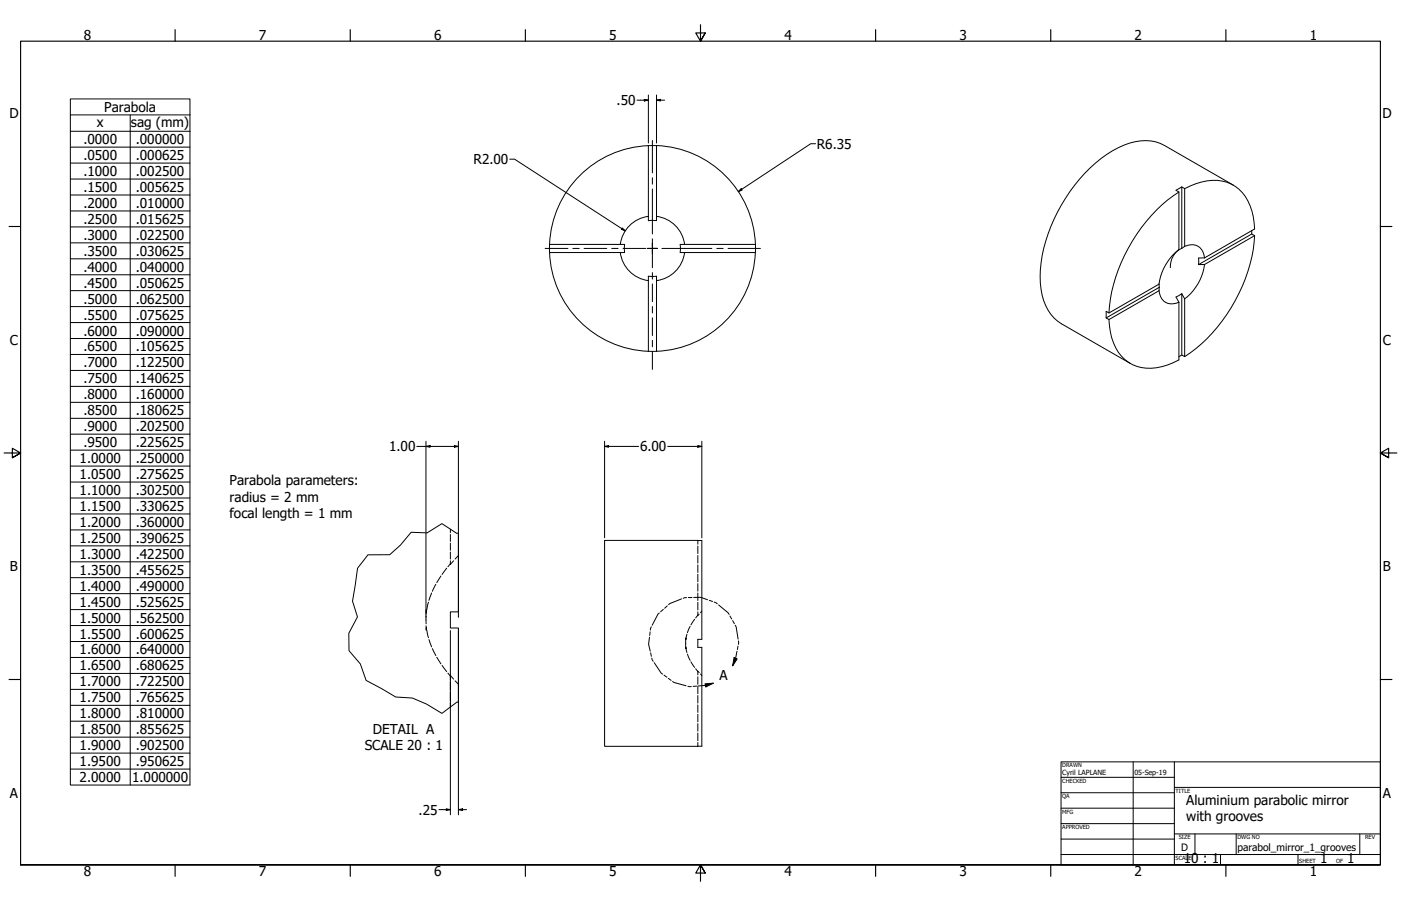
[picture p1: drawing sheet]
<svg xmlns="http://www.w3.org/2000/svg" width="864mm" height="559mm" viewBox="0 0 864 559" stroke-linecap="round" stroke-linejoin="round" font-family="sans-serif">
<!-- layer: Visible (ANSI) -->
<g fill="none" stroke="#000" stroke-width=".62">
<path d="M400 90v46h5v-46M400 90h5M400 90a63 63 0 0 0-61 61M405 90a64 64 0 0 1 61 61M727 118a100 100 0 0 0-43 75M728 115l-3 2 2 1v36a33 33 0 0 0-13 21l-30 18-2-1v4M728 115l2 1v36M728 115v38M730 116a30 30 0 0 1 31-1 31 31 0 0 1 12 26l-30 18M760 114l-42-24a32 32 0 0 0-32 3 99 99 0 0 0-45 78 32 32 0 0 0 13 29l43 24M400 133a20 20 0 0 0-18 18M405 133a20 20 0 0 1 17 18"/>
<path d="M339 151h46v5h-46M339 156a63 63 0 0 0 61 61M339 151v5M382 156a20 20 0 0 0 18 17M422 156a20 20 0 0 1-17 17M466 151h-47v5h47M466 156a63 63 0 0 1-61 61M466 151v5M728 153l-1 1M730 152a8 8 0 0 1 13 7M730 152l-2 1M743 159h-4v4"/>
<path d="M772 142v2M773 145l-1-1-33 19M773 145a100 100 0 0 1-43 75M773 145l-30 18M714 175l1 2M714 179l-30 18-2-1M714 179a8 8 0 0 0 13 7M715 177l-33 19M715 177l-1 2M743 163a32 32 0 0 1-13 21M743 163h-4M727 186v36a30 30 0 0 1-31 1 31 31 0 0 1-12-26"/>
<path d="M728 181v38l2 1v-36M728 181l-3 2 2 3M728 181l2 3M400 217v-47h5v47M400 217h5M728 219l-1 1M283 329v48h-5v10h5v46M373 333h60v61h-3v5h3v61h-60z"/>
</g>
<!-- layer: Visible Narrow (ANSI) -->
<path d="M727 154a13 13 0 0 0-6 11" fill="none" stroke="#000" stroke-width=".62"/>
<!-- layer: Hidden (ANSI) -->
<g fill="none" stroke="#000" stroke-width=".62">
<path d="M278 326v3M278 330v4M278 335v4M430 333v3M430 337v4M272 355l-3 4M275 350l-3 4M278 346v2l2-2M278 340v5M278 348l-2 2M283 343l-2 2M430 343v4"/>
<path d="M430 348v5M430 354v5M430 360v5M263 380v5M263 377v-1v3M264 371l-1 5M266 366l-2 4M269 360l-2 5M430 377v3l1-1M430 366v4M430 372v4M430 379l-1 2"/>
<path d="M433 377l-1 1M263 386v3v-2M263 389l1 4M264 394l2 5M423 395v4M423 400v-1v3M423 391v3M425 386l-1 4M428 382l-2 3M267 400l2 4M269 405l3 4M272 410l3 4"/>
<path d="M276 415l2 2M280 419l-2-2v2M281 420l2 2M424 403l1 4M426 408l2 4M429 412l1 2M430 417v5M431 415l-1-1v2M432 416l1 1M278 420v6M278 427v5M278 433v3"/>
<path d="M430 423v5M430 429v5M430 435v4M430 441v4M430 446v5M430 452v5M430 458v2"/>
</g>
<!-- layer: Break Line (ANSI) -->
<path d="M283 329h-2l-9-6-9 6-10-1-6 8-7 6h-13l-7 8-3 21 3 9-5 11v10l7 9 4 10 18 10 10 1 9 3 9 6 10-7h1" fill="none" stroke="#000" stroke-width=".62"/>
<!-- layer: Detail Boundary (ANSI) -->
<g fill="none" stroke="#000" stroke-width=".62">
<path d="M406 378l-4 8M409 376l-2 1M411 374l-1 1M420 369l-8 4M423 369h-2M424 369h3M428 368h4l4 2M437 370l2 1M440 371l2 1M443 373l6 6M450 380l1 2M400 393v4l1 5"/>
<path d="M401 390l-1 2M402 387l-1 2M452 383l1 2M453 386l2 8M455 399v2M455 395v2M401 403l1 2M402 406l1 2M403 409l5 7M409 416l2 2M412 418l2 2M453 406h1l-2 5z"/>
<path d="M454 402l-1 4-1 5M415 420l8 3M424 423h2M429 423h-2M435 422l5-1-5 3zM440 421l-5 2h-5"/>
</g>
<g fill="#000">
<path d="M453 406h1l-2 5z" fill-rule="evenodd"/>
<path d="M435 422l5-1-5 3z" fill-rule="evenodd"/>
</g>
<!-- layer: Border (ANSI) -->
<g fill="none" stroke="#000" stroke-width=".7">
<path d="M108 18v7M216 18v7M324 18v7M432 15v10l-3-5h6l-3 5 3-5M540 18v7M648 18v7M756 18v7M6 140h7M851 140h7M3 279h10l-5-3v6l5-3-5 3M861 279h-10l5-3v6l-5-3 5 3M6 419h7"/>
<path d="M851 419h7M13 533v-508h838v508h-838h838M108 533v8M216 533v8M324 533v8M435 538l-3-5 3 5h-6l3-5v11M540 533v8M648 533v8M756 533v8"/>
</g>
<!-- layer: Title (ANSI) -->
<g fill="none" stroke="#000" stroke-width=".62">
<path d="M654 470h197v63h-197zM654 479h70M698 470v63M724 470v63M654 489h70M654 498h70M724 486h127M654 508h70M654 518h70M724 514h127M737 514v13M762 514v13"/>
<path d="M838 514v13M654 527h197M752 527v6M800 527v6"/>
</g>
<!-- layer: Symbol (ANSI) -->
<g fill="none" stroke="#000" stroke-width=".62">
<path d="M43 71v-10h74v10M80 71v413M117 71h-74v10M117 71v413h-74v-403M43 81h74M43 91h74M43 101h74M43 110h74M43 120h74M43 130h74M43 140h74M43 150h74"/>
<path d="M43 160h74M43 169h74M43 179h74M43 189h74M43 199h74M43 209h74M43 219h74M43 228h74M43 238h74M43 248h74M43 258h74M43 268h74"/>
<path d="M43 278h74M43 287h74M43 297h74M43 307h74M43 317h74M43 327h74M43 337h74M43 347h74M43 356h74M43 366h74M43 376h74M43 386h74"/>
<path d="M43 396h74M43 406h74M43 415h74M43 425h74M43 435h74M43 445h74M43 455h74M43 465h74M43 474h74"/>
</g>
<!-- layer: Dimension (ANSI) -->
<g fill="none" stroke="#000" stroke-width=".62">
<path d="M400 59v29M405 59v29M393 62h7M397 61l3 1h-3zM405 62l2-1v1zM405 62h5M314 98h3l68 44M503 89h-3l-45 29M457 116v1l-2 1zM384 141l1 1-2-1zM257 275h26M263 275h2v1z"/>
<path d="M263 272v109M280 275h3l-3 1zM283 272v109M373 275h2v1zM373 275h21M373 272v60M412 275h21M430 275h3l-3 1zM433 272v60M278 389v114M283 389v114M271 499h7"/>
<path d="M275 499h3l-3 1zM283 499h2v1zM283 499h5"/>
</g>
<g fill="#000">
<path d="M397 61l3 1h-3z" fill-rule="evenodd"/>
<path d="M405 62l2-1v1z" fill-rule="evenodd"/>
<path d="M457 116v1l-2 1z" fill-rule="evenodd"/>
<path d="M384 141l1 1-2-1z" fill-rule="evenodd"/>
<path d="M263 275h2v1z" fill-rule="evenodd"/>
<path d="M280 275h3l-3 1z" fill-rule="evenodd"/>
<path d="M373 275h2v1z" fill-rule="evenodd"/>
<path d="M430 275h3l-3 1z" fill-rule="evenodd"/>
<path d="M275 499h3l-3 1z" fill-rule="evenodd"/>
<path d="M283 499h2v1z" fill-rule="evenodd"/>
</g>
<!-- layer: Center Mark (ANSI) -->
<path d="M399 153h6M402 150v6" fill="none" stroke="#000" stroke-width=".62"/>
<!-- layer: Centerline (ANSI) -->
<g fill="none" stroke="#000" stroke-width=".62">
<path d="M402 87v20M402 110v4M402 117v27M336 153h14M353 153h4M360 153h14M377 153h4M384 153h14M401 153h4M402 147v4M402 154v11M408 153h31"/>
<path d="M442 153h4M449 153h20M402 168v4M402 175v11M402 189v4M402 196v11M402 210v4M402 217v11"/>
</g>
<g font-size="8.4">
<text x="52" y="24">8</text>
<text x="160" y="24">7</text>
<text x="268" y="24">6</text>
<text x="376" y="24">5</text>
<text x="483" y="24">4</text>
<text x="591" y="24">3</text>
<text x="699" y="24">2</text>
<text x="807" y="24">1</text>
<text x="380" y="65">.50</text>
<text x="64" y="69">Parabola</text>
<text x="6" y="73">D</text>
<text x="852" y="73">D</text>
<text x="60" y="78">x</text>
<text x="81" y="78">sag (mm)</text>
<text x="51" y="89">.0000</text>
<text x="84" y="89">.000000</text>
<text x="504" y="92">R6.35</text>
<text x="51" y="99">.0500</text>
<text x="84" y="99">.000625</text>
<text x="292" y="101">R2.00</text>
<text x="51" y="109">.1000</text>
<text x="84" y="109">.002500</text>
<text x="51" y="118">.1500</text>
<text x="84" y="118">.005625</text>
<text x="51" y="128">.2000</text>
<text x="84" y="128">.010000</text>
<text x="51" y="138">.2500</text>
<text x="84" y="138">.015625</text>
<text x="51" y="148">.3000</text>
<text x="84" y="148">.022500</text>
<text x="51" y="158">.3500</text>
<text x="84" y="158">.030625</text>
<text x="51" y="168">.4000</text>
<text x="84" y="168">.040000</text>
<text x="51" y="177">.4500</text>
<text x="84" y="177">.050625</text>
<text x="51" y="187">.5000</text>
<text x="84" y="187">.062500</text>
<text x="51" y="197">.5500</text>
<text x="84" y="197">.075625</text>
<text x="51" y="207">.6000</text>
<text x="84" y="207">.090000</text>
<text x="6" y="213">C</text>
<text x="852" y="213">C</text>
<text x="51" y="217">.6500</text>
<text x="84" y="217">.105625</text>
<text x="51" y="227">.7000</text>
<text x="84" y="227">.122500</text>
<text x="51" y="236">.7500</text>
<text x="84" y="236">.140625</text>
<text x="51" y="246">.8000</text>
<text x="84" y="246">.160000</text>
<text x="51" y="256">.8500</text>
<text x="84" y="256">.180625</text>
<text x="51" y="266">.9000</text>
<text x="84" y="266">.202500</text>
<text x="51" y="276">.9500</text>
<text x="84" y="276">.225625</text>
<text x="240" y="278">1.00</text>
<text x="395" y="278">6.00</text>
<text x="49" y="286">1.0000</text>
<text x="84" y="286">.250000</text>
<text x="49" y="295">1.0500</text>
<text x="84" y="295">.275625</text>
<text x="142" y="299">Parabola parameters:</text>
<text x="49" y="305">1.1000</text>
<text x="84" y="305">.302500</text>
<text x="142" y="309">radius = 2 mm</text>
<text x="49" y="315">1.1500</text>
<text x="84" y="315">.330625</text>
<text x="142" y="319">focal length = 1 mm</text>
<text x="49" y="325">1.2000</text>
<text x="84" y="325">.360000</text>
<text x="49" y="335">1.2500</text>
<text x="84" y="335">.390625</text>
<text x="49" y="345">1.3000</text>
<text x="84" y="345">.422500</text>
<text x="6" y="352">B</text>
<text x="852" y="352">B</text>
<text x="49" y="354">1.3500</text>
<text x="84" y="354">.455625</text>
<text x="49" y="364">1.4000</text>
<text x="84" y="364">.490000</text>
<text x="49" y="374">1.4500</text>
<text x="84" y="374">.525625</text>
<text x="49" y="384">1.5000</text>
<text x="84" y="384">.562500</text>
<text x="49" y="394">1.5500</text>
<text x="84" y="394">.600625</text>
<text x="49" y="404">1.6000</text>
<text x="84" y="404">.640000</text>
<text x="49" y="413">1.6500</text>
<text x="84" y="413">.680625</text>
<text x="444" y="420">A</text>
<text x="49" y="423">1.7000</text>
<text x="84" y="423">.722500</text>
<text x="49" y="433">1.7500</text>
<text x="84" y="433">.765625</text>
<text x="49" y="443">1.8000</text>
<text x="84" y="443">.810000</text>
<text x="49" y="453">1.8500</text>
<text x="84" y="453">.855625</text>
<text x="230" y="453">DETAIL A</text>
<text x="49" y="463">1.9000</text>
<text x="84" y="463">.902500</text>
<text x="225" y="463">SCALE 20 : 1</text>
<text x="49" y="473">1.9500</text>
<text x="84" y="473">.950625</text>
<text x="49" y="482">2.0000</text>
<text x="81" y="482">1.000000</text>
<text x="6" y="492">A</text>
<text x="852" y="492">A</text>
<text x="731" y="497">Aluminium parabolic mirror</text>
<text x="258" y="502">.25</text>
<text x="731" y="507">with grooves</text>
<text x="730" y="533">10 : 1</text>
<text x="814" y="533">1</text>
<text x="830" y="533">1</text>
<text x="52" y="541">8</text>
<text x="160" y="541">7</text>
<text x="268" y="541">6</text>
<text x="376" y="541">5</text>
<text x="483" y="541">4</text>
<text x="591" y="541">3</text>
<text x="699" y="541">2</text>
<text x="807" y="541">1</text>
</g>
<g font-size="6.3">
<text x="728" y="525">D</text>
<text x="763" y="525">parabol_mirror_1_grooves</text>
</g>
<g font-size="4.4">
<text x="655" y="478">Cyril LAPLANE</text>
<text x="699" y="478">05-Sep-19</text>
</g>
<g font-size="3.5">
<text x="655" y="473">DRAWN</text>
<text x="655" y="483">CHECKED</text>
<text x="725" y="489">TITLE</text>
<text x="655" y="492">QA</text>
<text x="655" y="502">MFG</text>
<text x="655" y="511">APPROVED</text>
<text x="727" y="518">SIZE</text>
<text x="763" y="518">DWG NO</text>
<text x="841" y="518">REV</text>
<text x="725" y="530">SCALE</text>
<text x="801" y="533">SHEET</text>
<text x="824" y="533">OF</text>
</g>
</svg>
